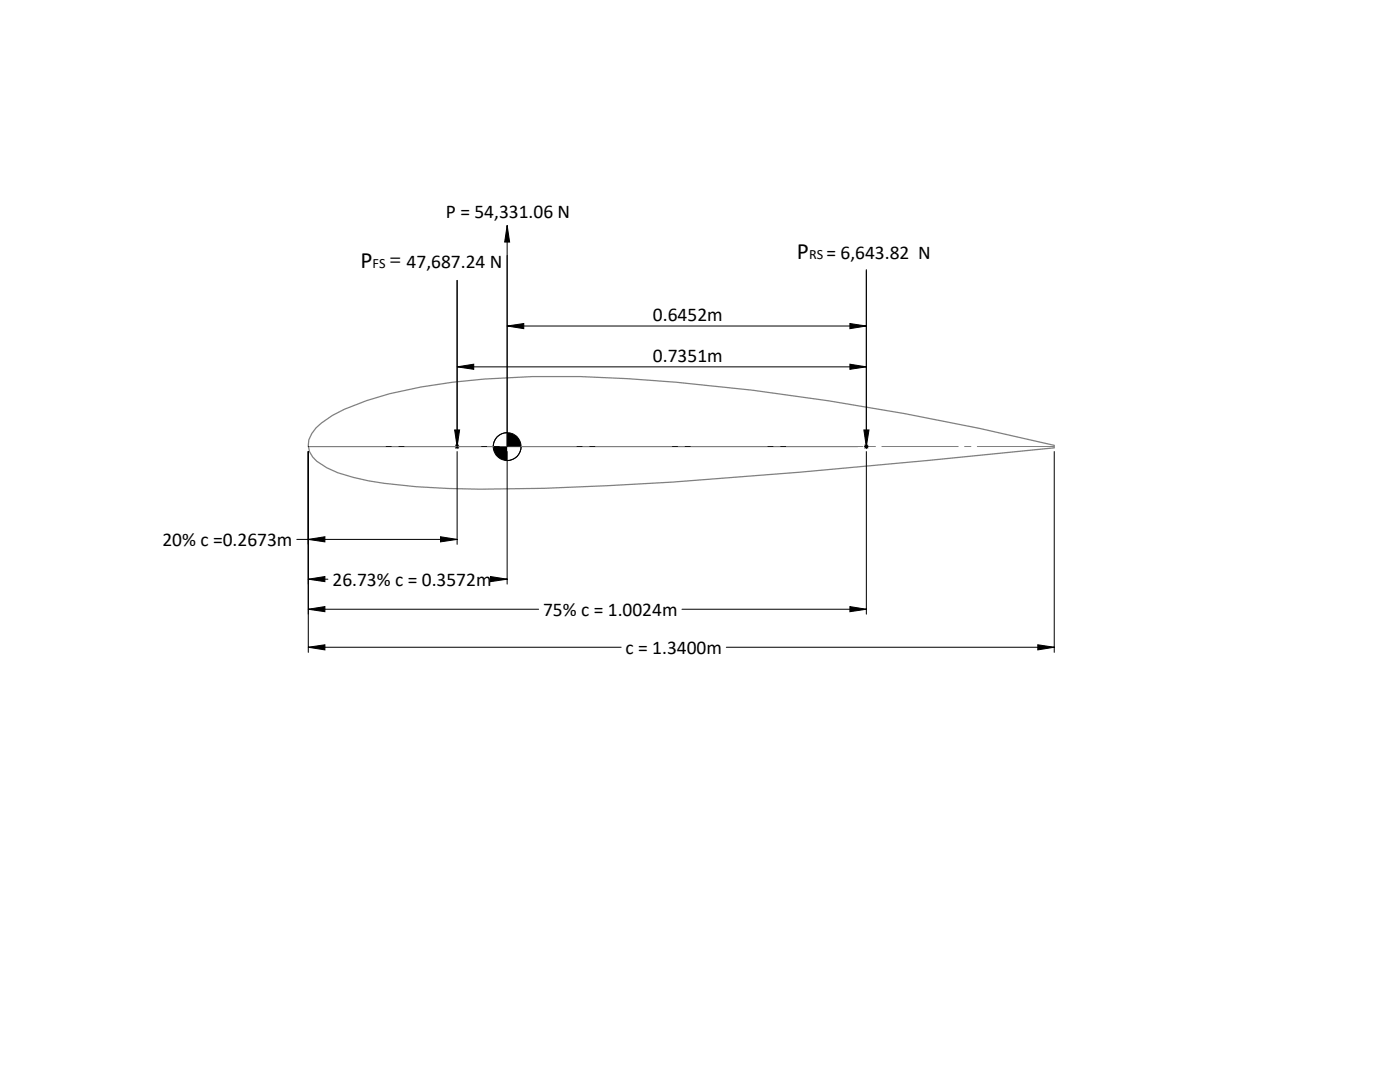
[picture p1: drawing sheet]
<svg xmlns="http://www.w3.org/2000/svg" width="279mm" height="216mm" viewBox="0 0 279 216" stroke-linecap="round" stroke-linejoin="round" font-family="sans-serif">
<g fill="none" stroke="#000" stroke-width=".2">
<path d="M91.2 56v33.6M101.2 45l.5 3.3h-1zM101.2 45v44.1M172.9 53.8v35.8M91.2 73.2l3.3-.5v1zM91.2 73.2h81.7M101.2 65.1l3.3-.5v1zM101.2 65.1h71.7M169.6 72.7l3.3 .5-3.3 .5zM169.6 64.6l3.3 .5-3.3 .5zM61.5 89.1h109.7M61.5 90.1v40.1"/>
<path d="M90.7 85.8h1l-.5 3.3zM90.9 88.8l.7 .7M91.2 90.1v18.5M91.6 88.8l-.7 .7M101.2 86.3a2.77 2.77 0 0 0-2.8 2.8M101.2 90.1v26.5M104 89.1a2.77 2.77 0 0 1-2.8 2.8M172.4 85.8h1l-.5 3.3zM172.4 89.1h1M172.5 88.8l.7 .7M172.9 90.1v32.5M173.2 88.8l-.7 .7"/>
<path d="M210.4 90.1v40.1M59.2 107.6h32M61.5 115.6l3.3-.6v1.1zM61.5 107.6l3.3-.5v1zM61.5 115.6h3.9M87.9 107.1l3.3 .5-3.3 .5zM97.9 115l3.3 .6-3.3 .5zM99 115.6h2.2M61.5 121.6l3.3-.6v1.1zM61.5 129.2l3.3-.5v1zM61.5 121.6h46M61.5 129.2h62.5"/>
<path d="M136.1 121.6h36.8M145 129.2h65.4M169.6 121l3.3 .6-3.3 .5zM207.1 128.7l3.3 .5-3.3 .5z"/>
<circle cx="101.2" cy="89.1" r="2.77"/>
</g>
<path d="M63.1 85.4a23.9 23.9 0 0 1 10.1-5.5 98.9 98.9 0 0 1 23.5-4.3 226.1 226.1 0 0 1 38.2 .7 520 520 0 0 1 75.5 12.6v.5a1758.2 1758.2 0 0 1-89 7.5l-12.8 .5a180.8 180.8 0 0 1-35-1.4l-3.1-.8a15.1 15.1 0 0 1-8.1-4 3.8 3.8 0 0 1-.2-4.7z" fill="none" stroke="#808080" stroke-width=".25"/>
<path d="M210.4 89.1h-148.9" fill="none" stroke="#808080" stroke-width=".2" stroke-dasharray="15.2 1.3 1.3 1.3" stroke-dashoffset="-.1"/>
<g fill="#000">
<path d="M98.4 89.1a2.77 2.77 0 0 0 2.8 2.8v-2.8zM101.2 86.3v2.8h2.8a2.77 2.77 0 0 0-2.8-2.8zM90.7 85.8h1l-.5 3.3zM172.4 85.8h1l-.5 3.3zM101.2 45l.5 3.3h-1z"/>
<path d="M97.9 115l3.3 .6-3.3 .5zM61.5 115.6l3.3-.6v1.1zM87.9 107.1l3.3 .5-3.3 .5zM61.5 107.6l3.3-.5v1zM169.6 72.7l3.3 .5-3.3 .5zM91.2 73.2l3.3-.5v1z"/>
<path d="M61.5 121.6l3.3-.6v1.1zM169.6 121l3.3 .6-3.3 .5zM101.2 65.1l3.3-.5v1zM169.6 64.6l3.3 .5-3.3 .5z"/>
<path d="M61.5 129.2l3.3-.5v1zM207.1 128.7l3.3 .5-3.3 .5z"/>
</g>
<g font-size="4.7">
<text x="71.9" y="53.4">P</text>
<text x="159.1" y="51.8">P</text>
</g>
<g font-size="3.9">
<text x="89" y="43.4">P = 54,331.06 N</text>
<text x="77.7" y="53.4">= 47,687.24 N</text>
<text x="164.9" y="51.7">= 6,643.82 N</text>
<text x="130.3" y="64.1">0.6452m</text>
<text x="130.3" y="72.2">0.7351m</text>
<text x="32.4" y="109">20% c =0.2673m</text>
<text x="66.4" y="116.9">26.73% c = 0.3572m</text>
<text x="108.4" y="122.9">75% c = 1.0024m</text>
<text x="124.8" y="130.5">c = 1.3400m</text>
</g>
<g font-size="2.8">
<text x="74.4" y="53.4">FS</text>
<text x="161.5" y="51.7">RS</text>
</g>
</svg>
